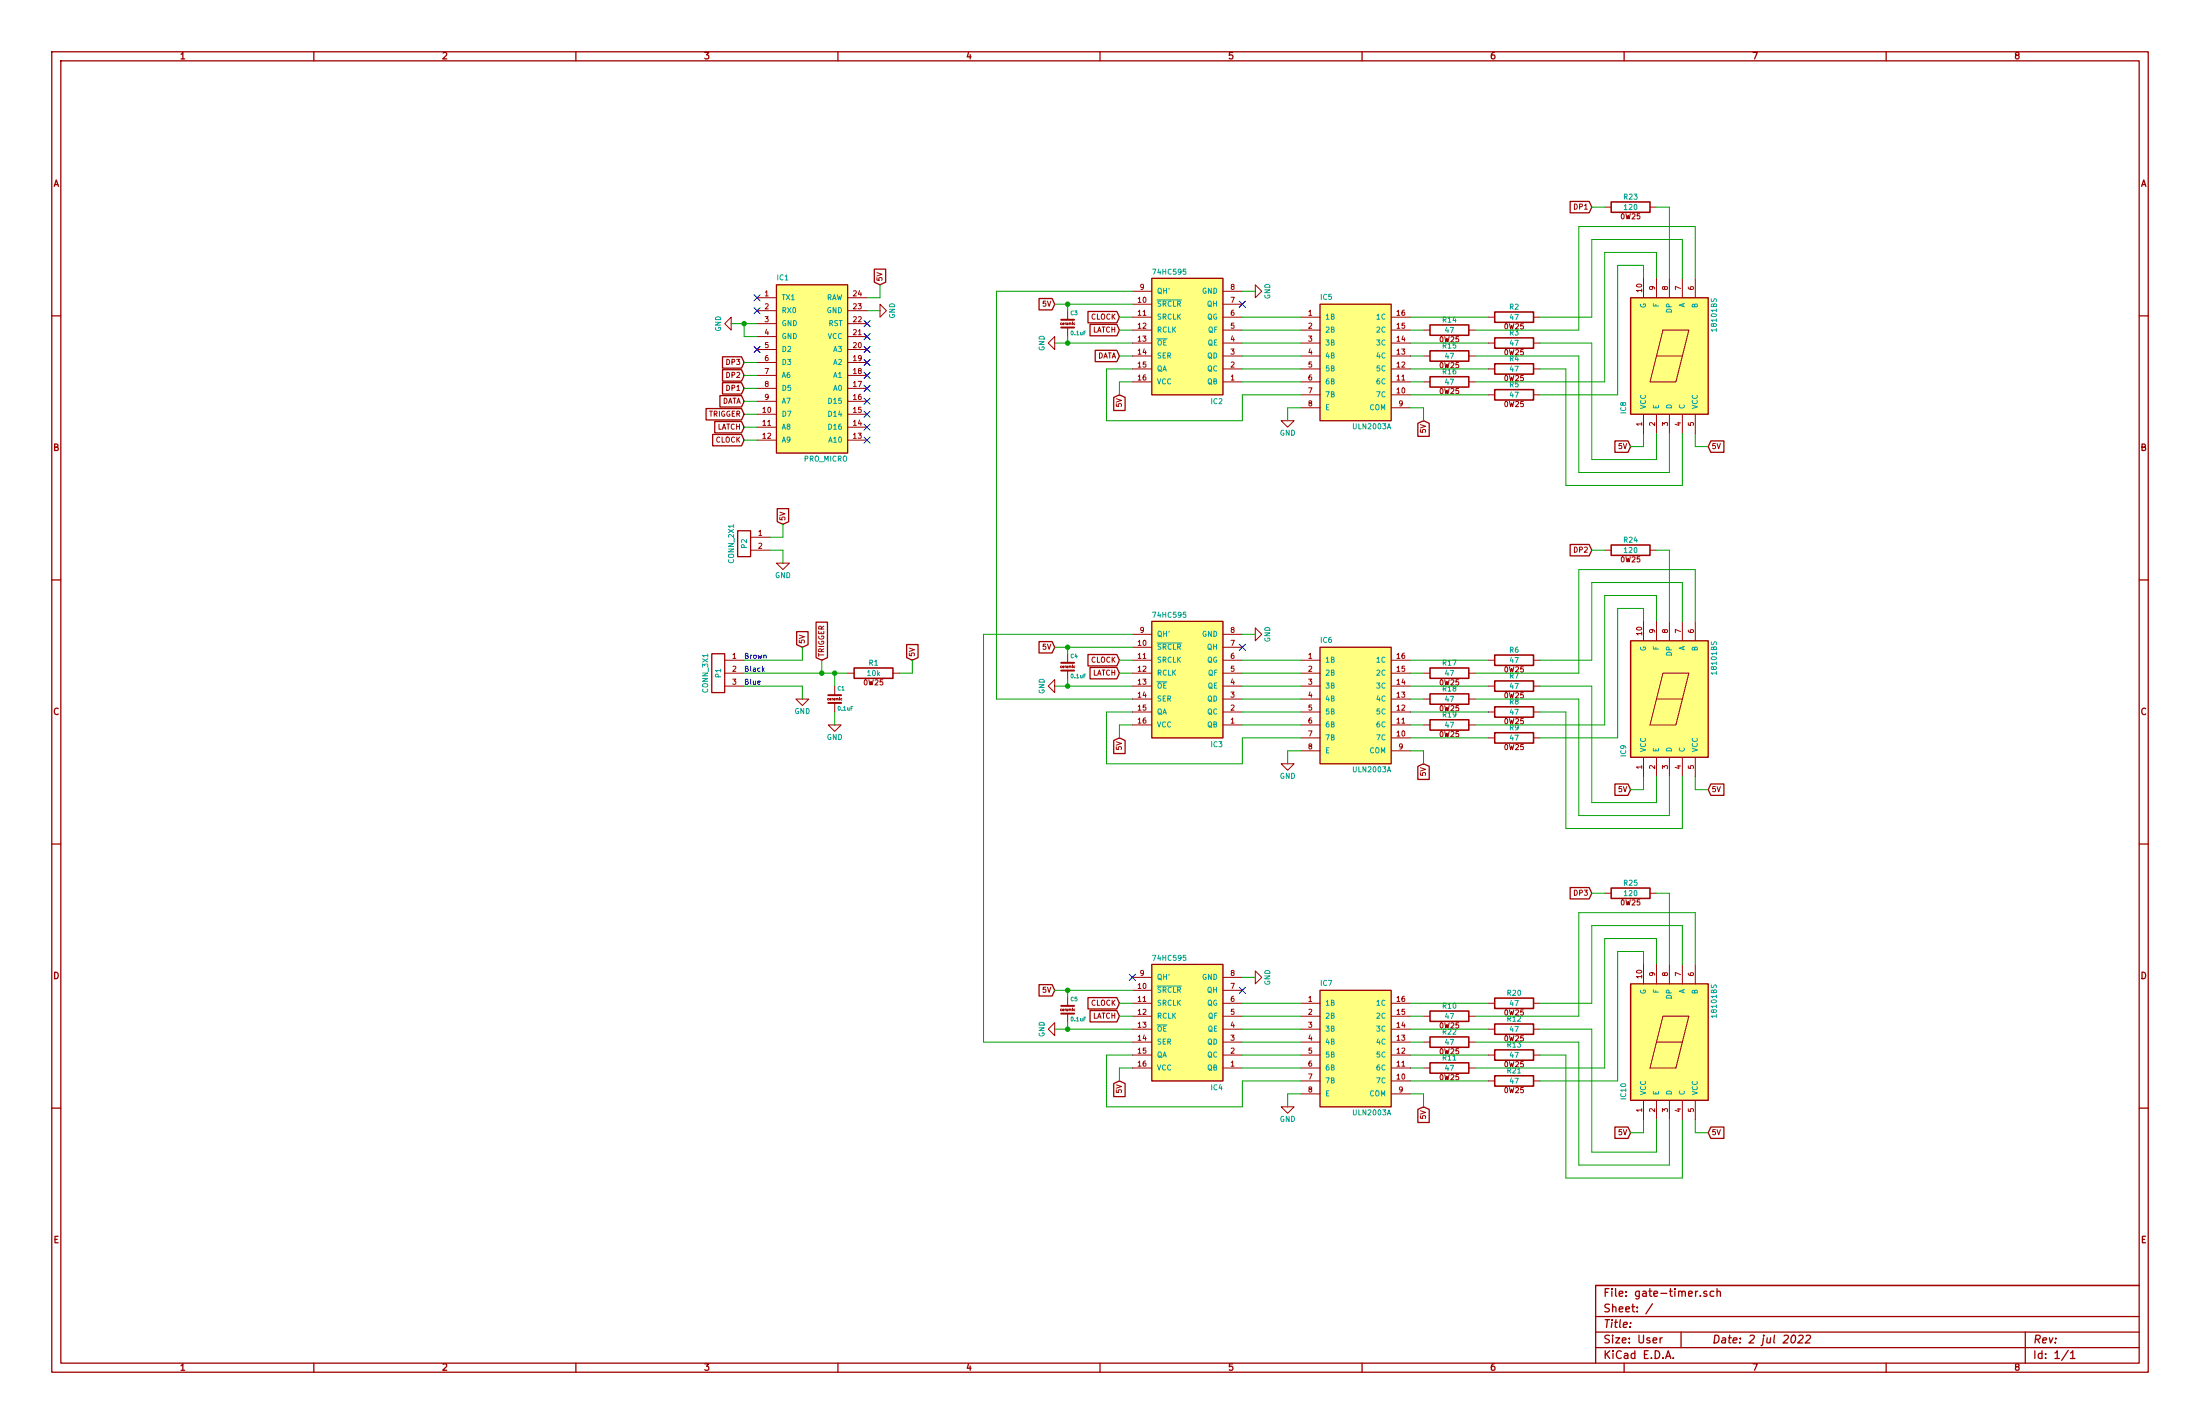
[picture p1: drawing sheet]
EESchema Schematic File Version 2
LIBS:PL_analog_ICs
LIBS:PL_capacitors
LIBS:PL_comms
LIBS:PL_connectors
LIBS:PL_digital_ICs
LIBS:PL_diodes
LIBS:PL_displays
LIBS:PL_GPIB
LIBS:PL_inductors
LIBS:PL_LEDs
LIBS:PL_microcontrollers
LIBS:PL_mounting_holes
LIBS:PL_opamps
LIBS:PL_opto
LIBS:PL_power
LIBS:PL_references
LIBS:PL_regulators
LIBS:PL_relays
LIBS:PL_resistors
LIBS:PL_sensors
LIBS:PL_switchers
LIBS:PL_switches
LIBS:PL_transistors
LIBS:power
LIBS:device
LIBS:transistors
LIBS:conn
LIBS:linear
LIBS:regul
LIBS:74xx
LIBS:cmos4000
LIBS:adc-dac
LIBS:memory
LIBS:xilinx
LIBS:special
LIBS:microcontrollers
LIBS:dsp
LIBS:microchip
LIBS:analog_switches
LIBS:motorola
LIBS:texas
LIBS:intel
LIBS:audio
LIBS:interface
LIBS:digital-audio
LIBS:philips
LIBS:display
LIBS:cypress
LIBS:siliconi
LIBS:opto
LIBS:atmel
LIBS:contrib
LIBS:valves
EELAYER 27 0
EELAYER END
$Descr User 17000 11000
encoding utf-8
Sheet 1 1
Title ""
Date "2 jul 2022"
Rev ""
Comp ""
Comment1 ""
Comment2 ""
Comment3 ""
Comment4 ""
$EndDescr
$Comp
L PRO_MICRO IC1
U 1 1
P 5850 2300
F 0 "IC1" H 6000 2450 40  0000 L CNN
F 1 "PRO_MICRO" H 6550 1050 40  0000 R CNN
F 2 "~" H 5850 1200 40  0000 C CIN
F 3 "~" H 5850 1200 50  0000 C CNN
	1    5850 2300
	1    0    0    -1  
$EndComp
$Comp
L ULN2003A IC5
U 1 1
P 10050 2450
F 0 "IC5" H 10200 2600 40  0000 L CNN
F 1 "ULN2003A" H 10750 1600 40  0000 R CNN
F 2 "~" H 10050 1350 40  0000 C CIN
F 3 "~" H 10050 1350 50  0000 C CNN
	1    10050 2450
	1    0    0    -1  
$EndComp
$Comp
L 74HC595 IC2
U 1 1
P 9600 2950
F 0 "IC2" H 9750 3100 40  0000 L CNN
F 1 "74HC595" H 10300 2100 40  0000 R CNN
F 2 "~" H 9600 1850 40  0000 C CIN
F 3 "~" H 9600 1850 50  0000 C CNN
	1    9600 2950
	-1   0    0    1   
$EndComp
$Comp
L R_0W25 R23
U 1 1
P 12600 1600
F 0 "R23" V 12680 1600 40  0000 C CNN
F 1 "120" V 12600 1600 40  0000 C CNN
F 2 "~" V 12530 1600 30  0000 C CNN
F 3 "~" H 12600 1600 30  0000 C CNN
	1    12600 1600
	0    -1   -1   0   
$EndComp
$Comp
L R_0W25 R2
U 1 1
P 11700 2450
F 0 "R2" V 11780 2450 40  0000 C CNN
F 1 "47" V 11700 2450 40  0000 C CNN
F 2 "~" V 11630 2450 30  0000 C CNN
F 3 "~" H 11700 2450 30  0000 C CNN
	1    11700 2450
	0    -1   -1   0   
$EndComp
Wire Wire Line
	12800 1950 12800 2150
Wire Wire Line
	12700 2150 12700 2050
$Comp
L GND #PWR01
U 1 1
P 9950 3250
F 0 "#PWR01" H 9950 3050 50  0001 C CNN
F 1 "GND" H 9950 3150 40  0000 C CNN
F 2 "~" H 9950 3250 50  0000 C CNN
F 3 "~" H 9950 3250 50  0000 C CNN
	1    9950 3250
	1    0    0    -1  
$EndComp
Wire Wire Line
	10050 3150 9950 3150
Wire Wire Line
	9950 3150 9950 3250
Text GLabel 12600 3450 0    40   Input ~ 0
5V
Wire Wire Line
	12600 3450 12700 3450
Wire Wire Line
	12700 3450 12700 3350
Text GLabel 13200 3450 2    40   Input ~ 0
5V
Wire Wire Line
	13100 3350 13100 3450
Wire Wire Line
	13100 3450 13200 3450
$Comp
L R_0W25 R3
U 1 1
P 11700 2650
F 0 "R3" V 11780 2650 40  0000 C CNN
F 1 "47" V 11700 2650 40  0000 C CNN
F 2 "~" V 11630 2650 30  0000 C CNN
F 3 "~" H 11700 2650 30  0000 C CNN
	1    11700 2650
	0    -1   -1   0   
$EndComp
$Comp
L R_0W25 R4
U 1 1
P 11700 2850
F 0 "R4" V 11780 2850 40  0000 C CNN
F 1 "47" V 11700 2850 40  0000 C CNN
F 2 "~" V 11630 2850 30  0000 C CNN
F 3 "~" H 11700 2850 30  0000 C CNN
	1    11700 2850
	0    -1   -1   0   
$EndComp
$Comp
L R_0W25 R5
U 1 1
P 11700 3050
F 0 "R5" V 11780 3050 40  0000 C CNN
F 1 "47" V 11700 3050 40  0000 C CNN
F 2 "~" V 11630 3050 30  0000 C CNN
F 3 "~" H 11700 3050 30  0000 C CNN
	1    11700 3050
	0    -1   -1   0   
$EndComp
$Comp
L R_0W25 R14
U 1 1
P 11200 2550
F 0 "R14" V 11280 2550 40  0000 C CNN
F 1 "47" V 11200 2550 40  0000 C CNN
F 2 "~" V 11130 2550 30  0000 C CNN
F 3 "~" H 11200 2550 30  0000 C CNN
	1    11200 2550
	0    -1   -1   0   
$EndComp
$Comp
L R_0W25 R15
U 1 1
P 11200 2750
F 0 "R15" V 11280 2750 40  0000 C CNN
F 1 "47" V 11200 2750 40  0000 C CNN
F 2 "~" V 11130 2750 30  0000 C CNN
F 3 "~" H 11200 2750 30  0000 C CNN
	1    11200 2750
	0    -1   -1   0   
$EndComp
$Comp
L R_0W25 R16
U 1 1
P 11200 2950
F 0 "R16" V 11280 2950 40  0000 C CNN
F 1 "47" V 11200 2950 40  0000 C CNN
F 2 "~" V 11130 2950 30  0000 C CNN
F 3 "~" H 11200 2950 30  0000 C CNN
	1    11200 2950
	0    -1   -1   0   
$EndComp
Wire Wire Line
	10900 2450 11500 2450
Wire Wire Line
	10900 2650 11500 2650
Wire Wire Line
	10900 2850 11500 2850
Wire Wire Line
	10900 3050 11500 3050
Wire Wire Line
	10900 2950 11000 2950
Wire Wire Line
	10900 2750 11000 2750
Wire Wire Line
	10900 2550 11000 2550
Wire Wire Line
	12400 1950 12800 1950
$Comp
L 18101BS IC8
U 1 1
P 12700 2150
F 0 "IC8" V 12550 1100 40  0000 L CNN
F 1 "18101BS" V 13250 2000 40  0000 R CNN
F 2 "~" H 12450 800 40  0000 C CIN
F 3 "~" H 12450 800 50  0000 C CNN
	1    12700 2150
	1    0    0    -1  
$EndComp
Wire Wire Line
	12700 2050 12500 2050
Wire Wire Line
	13000 2150 13000 1850
Wire Wire Line
	13000 1850 12300 1850
Wire Wire Line
	13100 2150 13100 1750
Wire Wire Line
	13100 1750 12200 1750
Wire Wire Line
	12800 3550 12800 3350
Wire Wire Line
	12300 3550 12800 3550
Wire Wire Line
	12900 3350 12900 3650
Wire Wire Line
	12900 3650 12200 3650
Wire Wire Line
	13000 3350 13000 3750
Wire Wire Line
	13000 3750 12100 3750
Text GLabel 11000 3250 3    40   Input ~ 0
5V
Wire Wire Line
	10900 3150 11000 3150
Wire Wire Line
	11000 3150 11000 3250
Wire Wire Line
	9600 2950 10050 2950
Wire Wire Line
	9600 2850 10050 2850
Wire Wire Line
	9600 2750 10050 2750
Wire Wire Line
	9600 2650 10050 2650
Wire Wire Line
	9600 2550 10050 2550
Wire Wire Line
	9600 2450 10050 2450
Text GLabel 8650 3050 3    40   Input ~ 0
5V
Wire Wire Line
	8650 3050 8650 2950
Wire Wire Line
	8650 2950 8750 2950
Wire Wire Line
	8750 2850 8550 2850
Wire Wire Line
	8550 2850 8550 3250
Wire Wire Line
	8550 3250 9600 3250
Wire Wire Line
	9600 3250 9600 3050
Wire Wire Line
	9600 3050 10050 3050
$Comp
L GND #PWR02
U 1 1
P 9700 2250
F 0 "#PWR02" H 9700 2050 50  0001 C CNN
F 1 "GND" H 9700 2150 40  0000 C CNN
F 2 "~" H 9700 2250 50  0000 C CNN
F 3 "~" H 9700 2250 50  0000 C CNN
	1    9700 2250
	0    -1   -1   0   
$EndComp
Wire Wire Line
	9600 2250 9700 2250
Wire Wire Line
	12900 2150 12900 1600
Wire Wire Line
	12900 1600 12800 1600
$Comp
L ULN2003A IC6
U 1 1
P 10050 5100
F 0 "IC6" H 10200 5250 40  0000 L CNN
F 1 "ULN2003A" H 10750 4250 40  0000 R CNN
F 2 "~" H 10050 4000 40  0000 C CIN
F 3 "~" H 10050 4000 50  0000 C CNN
	1    10050 5100
	1    0    0    -1  
$EndComp
$Comp
L 74HC595 IC3
U 1 1
P 9600 5600
F 0 "IC3" H 9750 5750 40  0000 L CNN
F 1 "74HC595" H 10300 4750 40  0000 R CNN
F 2 "~" H 9600 4500 40  0000 C CIN
F 3 "~" H 9600 4500 50  0000 C CNN
	1    9600 5600
	-1   0    0    1   
$EndComp
$Comp
L R_0W25 R24
U 1 1
P 12600 4250
F 0 "R24" V 12680 4250 40  0000 C CNN
F 1 "120" V 12600 4250 40  0000 C CNN
F 2 "~" V 12530 4250 30  0000 C CNN
F 3 "~" H 12600 4250 30  0000 C CNN
	1    12600 4250
	0    -1   -1   0   
$EndComp
$Comp
L R_0W25 R6
U 1 1
P 11700 5100
F 0 "R6" V 11780 5100 40  0000 C CNN
F 1 "47" V 11700 5100 40  0000 C CNN
F 2 "~" V 11630 5100 30  0000 C CNN
F 3 "~" H 11700 5100 30  0000 C CNN
	1    11700 5100
	0    -1   -1   0   
$EndComp
Wire Wire Line
	12800 4600 12800 4800
Wire Wire Line
	12700 4800 12700 4700
$Comp
L GND #PWR03
U 1 1
P 9950 5900
F 0 "#PWR03" H 9950 5700 50  0001 C CNN
F 1 "GND" H 9950 5800 40  0000 C CNN
F 2 "~" H 9950 5900 50  0000 C CNN
F 3 "~" H 9950 5900 50  0000 C CNN
	1    9950 5900
	1    0    0    -1  
$EndComp
Wire Wire Line
	10050 5800 9950 5800
Wire Wire Line
	9950 5800 9950 5900
Text GLabel 12600 6100 0    40   Input ~ 0
5V
Wire Wire Line
	12600 6100 12700 6100
Wire Wire Line
	12700 6100 12700 6000
Text GLabel 13200 6100 2    40   Input ~ 0
5V
Wire Wire Line
	13100 6000 13100 6100
Wire Wire Line
	13100 6100 13200 6100
$Comp
L R_0W25 R7
U 1 1
P 11700 5300
F 0 "R7" V 11780 5300 40  0000 C CNN
F 1 "47" V 11700 5300 40  0000 C CNN
F 2 "~" V 11630 5300 30  0000 C CNN
F 3 "~" H 11700 5300 30  0000 C CNN
	1    11700 5300
	0    -1   -1   0   
$EndComp
$Comp
L R_0W25 R8
U 1 1
P 11700 5500
F 0 "R8" V 11780 5500 40  0000 C CNN
F 1 "47" V 11700 5500 40  0000 C CNN
F 2 "~" V 11630 5500 30  0000 C CNN
F 3 "~" H 11700 5500 30  0000 C CNN
	1    11700 5500
	0    -1   -1   0   
$EndComp
$Comp
L R_0W25 R9
U 1 1
P 11700 5700
F 0 "R9" V 11780 5700 40  0000 C CNN
F 1 "47" V 11700 5700 40  0000 C CNN
F 2 "~" V 11630 5700 30  0000 C CNN
F 3 "~" H 11700 5700 30  0000 C CNN
	1    11700 5700
	0    -1   -1   0   
$EndComp
$Comp
L R_0W25 R17
U 1 1
P 11200 5200
F 0 "R17" V 11280 5200 40  0000 C CNN
F 1 "47" V 11200 5200 40  0000 C CNN
F 2 "~" V 11130 5200 30  0000 C CNN
F 3 "~" H 11200 5200 30  0000 C CNN
	1    11200 5200
	0    -1   -1   0   
$EndComp
$Comp
L R_0W25 R18
U 1 1
P 11200 5400
F 0 "R18" V 11280 5400 40  0000 C CNN
F 1 "47" V 11200 5400 40  0000 C CNN
F 2 "~" V 11130 5400 30  0000 C CNN
F 3 "~" H 11200 5400 30  0000 C CNN
	1    11200 5400
	0    -1   -1   0   
$EndComp
$Comp
L R_0W25 R19
U 1 1
P 11200 5600
F 0 "R19" V 11280 5600 40  0000 C CNN
F 1 "47" V 11200 5600 40  0000 C CNN
F 2 "~" V 11130 5600 30  0000 C CNN
F 3 "~" H 11200 5600 30  0000 C CNN
	1    11200 5600
	0    -1   -1   0   
$EndComp
Wire Wire Line
	10900 5100 11500 5100
Wire Wire Line
	10900 5300 11500 5300
Wire Wire Line
	10900 5500 11500 5500
Wire Wire Line
	10900 5700 11500 5700
Wire Wire Line
	10900 5600 11000 5600
Wire Wire Line
	10900 5400 11000 5400
Wire Wire Line
	10900 5200 11000 5200
Wire Wire Line
	12400 4600 12800 4600
$Comp
L 18101BS IC9
U 1 1
P 12700 4800
F 0 "IC9" V 12550 3750 40  0000 L CNN
F 1 "18101BS" V 13250 4650 40  0000 R CNN
F 2 "~" H 12450 3450 40  0000 C CIN
F 3 "~" H 12450 3450 50  0000 C CNN
	1    12700 4800
	1    0    0    -1  
$EndComp
Wire Wire Line
	12700 4700 12500 4700
Wire Wire Line
	13000 4800 13000 4500
Wire Wire Line
	13000 4500 12300 4500
Wire Wire Line
	13100 4800 13100 4400
Wire Wire Line
	12800 6200 12800 6000
Wire Wire Line
	12300 6200 12800 6200
Wire Wire Line
	12900 6000 12900 6300
Wire Wire Line
	12900 6300 12200 6300
Wire Wire Line
	13000 6000 13000 6400
Wire Wire Line
	13000 6400 12100 6400
Text GLabel 11000 5900 3    40   Input ~ 0
5V
Wire Wire Line
	10900 5800 11000 5800
Wire Wire Line
	11000 5800 11000 5900
Wire Wire Line
	9600 5600 10050 5600
Wire Wire Line
	9600 5500 10050 5500
Wire Wire Line
	9600 5400 10050 5400
Wire Wire Line
	9600 5300 10050 5300
Wire Wire Line
	9600 5200 10050 5200
Wire Wire Line
	9600 5100 10050 5100
Text GLabel 8650 5700 3    40   Input ~ 0
5V
Wire Wire Line
	8650 5700 8650 5600
Wire Wire Line
	8650 5600 8750 5600
Wire Wire Line
	8750 5500 8550 5500
Wire Wire Line
	8550 5500 8550 5900
Wire Wire Line
	8550 5900 9600 5900
Wire Wire Line
	9600 5900 9600 5700
Wire Wire Line
	9600 5700 10050 5700
$Comp
L GND #PWR04
U 1 1
P 9700 4900
F 0 "#PWR04" H 9700 4700 50  0001 C CNN
F 1 "GND" H 9700 4800 40  0000 C CNN
F 2 "~" H 9700 4900 50  0000 C CNN
F 3 "~" H 9700 4900 50  0000 C CNN
	1    9700 4900
	0    -1   -1   0   
$EndComp
Wire Wire Line
	9600 4900 9700 4900
Wire Wire Line
	12900 4800 12900 4250
Wire Wire Line
	12900 4250 12800 4250
$Comp
L ULN2003A IC7
U 1 1
P 10050 7750
F 0 "IC7" H 10200 7900 40  0000 L CNN
F 1 "ULN2003A" H 10750 6900 40  0000 R CNN
F 2 "~" H 10050 6650 40  0000 C CIN
F 3 "~" H 10050 6650 50  0000 C CNN
	1    10050 7750
	1    0    0    -1  
$EndComp
$Comp
L 74HC595 IC4
U 1 1
P 9600 8250
F 0 "IC4" H 9750 8400 40  0000 L CNN
F 1 "74HC595" H 10300 7400 40  0000 R CNN
F 2 "~" H 9600 7150 40  0000 C CIN
F 3 "~" H 9600 7150 50  0000 C CNN
	1    9600 8250
	-1   0    0    1   
$EndComp
$Comp
L R_0W25 R25
U 1 1
P 12600 6900
F 0 "R25" V 12680 6900 40  0000 C CNN
F 1 "120" V 12600 6900 40  0000 C CNN
F 2 "~" V 12530 6900 30  0000 C CNN
F 3 "~" H 12600 6900 30  0000 C CNN
	1    12600 6900
	0    -1   -1   0   
$EndComp
$Comp
L R_0W25 R10
U 1 1
P 11200 7850
F 0 "R10" V 11280 7850 40  0000 C CNN
F 1 "47" V 11200 7850 40  0000 C CNN
F 2 "~" V 11130 7850 30  0000 C CNN
F 3 "~" H 11200 7850 30  0000 C CNN
	1    11200 7850
	0    -1   -1   0   
$EndComp
Wire Wire Line
	12800 7250 12800 7450
Wire Wire Line
	12700 7450 12700 7350
$Comp
L GND #PWR05
U 1 1
P 9950 8550
F 0 "#PWR05" H 9950 8350 50  0001 C CNN
F 1 "GND" H 9950 8450 40  0000 C CNN
F 2 "~" H 9950 8550 50  0000 C CNN
F 3 "~" H 9950 8550 50  0000 C CNN
	1    9950 8550
	1    0    0    -1  
$EndComp
Wire Wire Line
	10050 8450 9950 8450
Wire Wire Line
	9950 8450 9950 8550
Text GLabel 12600 8750 0    40   Input ~ 0
5V
Wire Wire Line
	12600 8750 12700 8750
Wire Wire Line
	12700 8750 12700 8650
Text GLabel 13200 8750 2    40   Input ~ 0
5V
Wire Wire Line
	13100 8650 13100 8750
Wire Wire Line
	13100 8750 13200 8750
$Comp
L R_0W25 R11
U 1 1
P 11200 8250
F 0 "R11" V 11280 8250 40  0000 C CNN
F 1 "47" V 11200 8250 40  0000 C CNN
F 2 "~" V 11130 8250 30  0000 C CNN
F 3 "~" H 11200 8250 30  0000 C CNN
	1    11200 8250
	0    -1   -1   0   
$EndComp
$Comp
L R_0W25 R12
U 1 1
P 11700 7950
F 0 "R12" V 11780 7950 40  0000 C CNN
F 1 "47" V 11700 7950 40  0000 C CNN
F 2 "~" V 11630 7950 30  0000 C CNN
F 3 "~" H 11700 7950 30  0000 C CNN
	1    11700 7950
	0    -1   -1   0   
$EndComp
$Comp
L R_0W25 R13
U 1 1
P 11700 8150
F 0 "R13" V 11780 8150 40  0000 C CNN
F 1 "47" V 11700 8150 40  0000 C CNN
F 2 "~" V 11630 8150 30  0000 C CNN
F 3 "~" H 11700 8150 30  0000 C CNN
	1    11700 8150
	0    -1   -1   0   
$EndComp
$Comp
L R_0W25 R20
U 1 1
P 11700 7750
F 0 "R20" V 11780 7750 40  0000 C CNN
F 1 "47" V 11700 7750 40  0000 C CNN
F 2 "~" V 11630 7750 30  0000 C CNN
F 3 "~" H 11700 7750 30  0000 C CNN
	1    11700 7750
	0    -1   -1   0   
$EndComp
$Comp
L R_0W25 R21
U 1 1
P 11700 8350
F 0 "R21" V 11780 8350 40  0000 C CNN
F 1 "47" V 11700 8350 40  0000 C CNN
F 2 "~" V 11630 8350 30  0000 C CNN
F 3 "~" H 11700 8350 30  0000 C CNN
	1    11700 8350
	0    -1   -1   0   
$EndComp
$Comp
L R_0W25 R22
U 1 1
P 11200 8050
F 0 "R22" V 11280 8050 40  0000 C CNN
F 1 "47" V 11200 8050 40  0000 C CNN
F 2 "~" V 11130 8050 30  0000 C CNN
F 3 "~" H 11200 8050 30  0000 C CNN
	1    11200 8050
	0    -1   -1   0   
$EndComp
Wire Wire Line
	10900 8150 11500 8150
Wire Wire Line
	12400 7250 12800 7250
$Comp
L 18101BS IC10
U 1 1
P 12700 7450
F 0 "IC10" V 12550 6400 40  0000 L CNN
F 1 "18101BS" V 13250 7300 40  0000 R CNN
F 2 "~" H 12450 6100 40  0000 C CIN
F 3 "~" H 12450 6100 50  0000 C CNN
	1    12700 7450
	1    0    0    -1  
$EndComp
Wire Wire Line
	11900 8350 12500 8350
Wire Wire Line
	12500 8350 12500 7350
Wire Wire Line
	12500 7350 12700 7350
Wire Wire Line
	12400 7250 12400 8250
Wire Wire Line
	13000 7450 13000 7150
Wire Wire Line
	13000 7150 12300 7150
Wire Wire Line
	13100 7450 13100 7050
Wire Wire Line
	13100 7050 12200 7050
Wire Wire Line
	12200 7050 12200 7850
Wire Wire Line
	12200 7850 11400 7850
Text GLabel 11000 8550 3    40   Input ~ 0
5V
Wire Wire Line
	10900 8450 11000 8450
Wire Wire Line
	11000 8450 11000 8550
Wire Wire Line
	9600 8250 10050 8250
Wire Wire Line
	9600 8150 10050 8150
Wire Wire Line
	9600 8050 10050 8050
Wire Wire Line
	9600 7950 10050 7950
Wire Wire Line
	9600 7850 10050 7850
Wire Wire Line
	9600 7750 10050 7750
Text GLabel 8650 8350 3    40   Input ~ 0
5V
Wire Wire Line
	8650 8350 8650 8250
Wire Wire Line
	8650 8250 8750 8250
Wire Wire Line
	8750 8150 8550 8150
Wire Wire Line
	8550 8150 8550 8550
Wire Wire Line
	8550 8550 9600 8550
Wire Wire Line
	9600 8550 9600 8350
Wire Wire Line
	9600 8350 10050 8350
$Comp
L GND #PWR06
U 1 1
P 9700 7550
F 0 "#PWR06" H 9700 7350 50  0001 C CNN
F 1 "GND" H 9700 7450 40  0000 C CNN
F 2 "~" H 9700 7550 50  0000 C CNN
F 3 "~" H 9700 7550 50  0000 C CNN
	1    9700 7550
	0    -1   -1   0   
$EndComp
Wire Wire Line
	9600 7550 9700 7550
NoConn ~ 8750 7550
Wire Wire Line
	12900 7450 12900 6900
Wire Wire Line
	12900 6900 12800 6900
Text GLabel 8150 2350 0    40   Input ~ 0
5V
Wire Wire Line
	8150 2350 8750 2350
Text GLabel 8150 5000 0    40   Input ~ 0
5V
Text GLabel 8150 7650 0    40   Input ~ 0
5V
Wire Wire Line
	8150 7650 8750 7650
Wire Wire Line
	8150 5000 8750 5000
$Comp
L GND #PWR07
U 1 1
P 8150 7950
F 0 "#PWR07" H 8150 7750 50  0001 C CNN
F 1 "GND" H 8150 7850 40  0000 C CNN
F 2 "~" H 8150 7950 50  0000 C CNN
F 3 "~" H 8150 7950 50  0000 C CNN
	1    8150 7950
	0    1    1    0   
$EndComp
Wire Wire Line
	8150 7950 8750 7950
Wire Wire Line
	8150 5300 8750 5300
$Comp
L GND #PWR08
U 1 1
P 8150 2650
F 0 "#PWR08" H 8150 2450 50  0001 C CNN
F 1 "GND" H 8150 2550 40  0000 C CNN
F 2 "~" H 8150 2650 50  0000 C CNN
F 3 "~" H 8150 2650 50  0000 C CNN
	1    8150 2650
	0    1    1    0   
$EndComp
Wire Wire Line
	8150 2650 8750 2650
Text GLabel 8650 2450 0    40   Input ~ 0
CLOCK
Text GLabel 8650 2550 0    40   Input ~ 0
LATCH
Text GLabel 8650 2750 0    40   Input ~ 0
DATA
Wire Wire Line
	8650 2450 8750 2450
Wire Wire Line
	8650 2550 8750 2550
Wire Wire Line
	8650 2750 8750 2750
Text GLabel 8650 5100 0    40   Input ~ 0
CLOCK
Text GLabel 8650 5200 0    40   Input ~ 0
LATCH
Wire Wire Line
	7700 5400 8750 5400
Wire Wire Line
	8750 5200 8650 5200
Wire Wire Line
	8750 5100 8650 5100
Text GLabel 8650 7750 0    40   Input ~ 0
CLOCK
Text GLabel 8650 7850 0    40   Input ~ 0
LATCH
Wire Wire Line
	7600 8050 8750 8050
Wire Wire Line
	8650 7850 8750 7850
Wire Wire Line
	8650 7750 8750 7750
Wire Wire Line
	8750 2250 7700 2250
Wire Wire Line
	7700 2250 7700 5400
Wire Wire Line
	8750 4900 7600 4900
Wire Wire Line
	7600 4900 7600 8050
Text GLabel 12300 1600 0    40   Input ~ 0
DP1
Wire Wire Line
	12300 1600 12400 1600
Text GLabel 12300 4250 0    40   Input ~ 0
DP2
Wire Wire Line
	12300 4250 12400 4250
Text GLabel 12300 6900 0    40   Input ~ 0
DP3
Wire Wire Line
	12300 6900 12400 6900
Text GLabel 5750 2800 0    40   Input ~ 0
DP3
Text GLabel 5750 3400 0    40   Input ~ 0
CLOCK
Text GLabel 5750 3300 0    40   Input ~ 0
LATCH
Text GLabel 5750 3100 0    40   Input ~ 0
DATA
Text GLabel 5750 2900 0    40   Input ~ 0
DP2
Text GLabel 5750 3000 0    40   Input ~ 0
DP1
Wire Wire Line
	5750 2800 5850 2800
Wire Wire Line
	5750 2900 5850 2900
Wire Wire Line
	5750 3000 5850 3000
Wire Wire Line
	5750 3100 5850 3100
Wire Wire Line
	5750 3200 5850 3200
$Comp
L CONN_3X1 P1
U 1 1
P 5550 5200
F 0 "P1" V 5550 5200 40  0000 C CNN
F 1 "CONN_3X1" V 5650 5200 40  0000 C CNN
F 2 "~" H 5600 5250 60  0000 C CNN
F 3 "~" H 5600 5250 60  0000 C CNN
	1    5550 5200
	-1   0    0    -1  
$EndComp
Text GLabel 6200 5000 1    40   Input ~ 0
5V
$Comp
L GND #PWR09
U 1 1
P 6200 5400
F 0 "#PWR09" H 6200 5200 50  0001 C CNN
F 1 "GND" H 6200 5300 40  0000 C CNN
F 2 "~" H 6200 5400 50  0000 C CNN
F 3 "~" H 6200 5400 50  0000 C CNN
	1    6200 5400
	1    0    0    -1  
$EndComp
Wire Wire Line
	5750 5300 6200 5300
Wire Wire Line
	6200 5300 6200 5400
Wire Wire Line
	5750 5100 6200 5100
Wire Wire Line
	6200 5100 6200 5000
Text Notes 5750 5100 0    40   ~ 0
Brown
Text Notes 5750 5200 0    40   ~ 0
Black
Text Notes 5750 5300 0    40   ~ 0
Blue
Text GLabel 7050 5100 1    40   Input ~ 0
5V
Wire Wire Line
	6950 5200 7050 5200
Wire Wire Line
	7050 5200 7050 5100
Wire Wire Line
	5750 5200 6550 5200
Text GLabel 6350 5100 1    40   Input ~ 0
TRIGGER
Wire Wire Line
	6350 5200 6350 5100
Connection ~ 6350 5200
Text GLabel 5750 3200 0    40   Input ~ 0
TRIGGER
Wire Wire Line
	5750 3300 5850 3300
Wire Wire Line
	5750 3400 5850 3400
$Comp
L GND #PWR010
U 1 1
P 6800 2400
F 0 "#PWR010" H 6800 2200 50  0001 C CNN
F 1 "GND" H 6800 2300 40  0000 C CNN
F 2 "~" H 6800 2400 50  0000 C CNN
F 3 "~" H 6800 2400 50  0000 C CNN
	1    6800 2400
	0    -1   -1   0   
$EndComp
Wire Wire Line
	6700 2400 6800 2400
Text GLabel 6800 2200 1    40   Input ~ 0
5V
$Comp
L GND #PWR011
U 1 1
P 5650 2500
F 0 "#PWR011" H 5650 2300 50  0001 C CNN
F 1 "GND" H 5650 2400 40  0000 C CNN
F 2 "~" H 5650 2500 50  0000 C CNN
F 3 "~" H 5650 2500 50  0000 C CNN
	1    5650 2500
	0    1    1    0   
$EndComp
Wire Wire Line
	5650 2500 5850 2500
Wire Wire Line
	5850 2600 5750 2600
Wire Wire Line
	5750 2600 5750 2500
Connection ~ 5750 2500
NoConn ~ 6700 2500
NoConn ~ 6700 2600
NoConn ~ 6700 2700
NoConn ~ 6700 2800
NoConn ~ 6700 2900
NoConn ~ 6700 3000
NoConn ~ 6700 3100
NoConn ~ 6700 3200
NoConn ~ 6700 3300
NoConn ~ 6700 3400
NoConn ~ 5850 2700
NoConn ~ 5850 2400
NoConn ~ 5850 2300
$Comp
L CONN_2X1 P2
U 1 1
P 5750 4200
F 0 "P2" V 5750 4200 40  0000 C CNN
F 1 "CONN_2X1" V 5850 4200 40  0000 C CNN
F 2 "~" H 5800 4200 60  0000 C CNN
F 3 "~" H 5800 4200 60  0000 C CNN
	1    5750 4200
	-1   0    0    -1  
$EndComp
Text GLabel 6050 4050 1    40   Input ~ 0
5V
$Comp
L GND #PWR012
U 1 1
P 6050 4350
F 0 "#PWR012" H 6050 4150 50  0001 C CNN
F 1 "GND" H 6050 4250 40  0000 C CNN
F 2 "~" H 6050 4350 50  0000 C CNN
F 3 "~" H 6050 4350 50  0000 C CNN
	1    6050 4350
	1    0    0    -1  
$EndComp
Wire Wire Line
	5950 4150 6050 4150
Wire Wire Line
	6050 4150 6050 4050
Wire Wire Line
	5950 4250 6050 4250
Wire Wire Line
	6050 4250 6050 4350
NoConn ~ 9600 2350
NoConn ~ 9600 5000
NoConn ~ 9600 7650
Wire Wire Line
	11500 8350 10900 8350
Wire Wire Line
	10900 8250 11000 8250
Wire Wire Line
	12400 8250 11400 8250
Wire Wire Line
	11000 7850 10900 7850
Wire Wire Line
	11900 7750 12300 7750
Wire Wire Line
	12300 7750 12300 7150
Wire Wire Line
	11500 7750 10900 7750
Wire Wire Line
	10900 7950 11500 7950
Wire Wire Line
	11900 7950 12300 7950
Wire Wire Line
	12300 7950 12300 8900
Wire Wire Line
	12300 8900 12800 8900
Wire Wire Line
	12800 8900 12800 8650
Wire Wire Line
	10900 8050 11000 8050
Wire Wire Line
	11400 8050 12200 8050
Wire Wire Line
	12200 8050 12200 9000
Wire Wire Line
	12200 9000 12900 9000
Wire Wire Line
	12900 9000 12900 8650
Wire Wire Line
	11900 8150 12100 8150
Wire Wire Line
	12100 8150 12100 9100
Wire Wire Line
	12100 9100 13000 9100
Wire Wire Line
	13000 9100 13000 8650
Wire Wire Line
	11900 5700 12500 5700
Wire Wire Line
	12500 5700 12500 4700
Wire Wire Line
	12400 4600 12400 5600
Wire Wire Line
	12400 5600 11400 5600
Wire Wire Line
	11900 3050 12500 3050
Wire Wire Line
	12500 3050 12500 2050
Wire Wire Line
	12400 1950 12400 2950
Wire Wire Line
	12400 2950 11400 2950
Wire Wire Line
	12300 4500 12300 5100
Wire Wire Line
	12300 5100 11900 5100
Wire Wire Line
	12300 1850 12300 2450
Wire Wire Line
	12300 2450 11900 2450
Wire Wire Line
	13100 4400 12200 4400
Wire Wire Line
	12200 4400 12200 5200
Wire Wire Line
	12200 5200 11400 5200
Wire Wire Line
	12200 1750 12200 2550
Wire Wire Line
	12200 2550 11400 2550
Wire Wire Line
	12100 6400 12100 5500
Wire Wire Line
	12100 5500 11900 5500
Wire Wire Line
	12100 3750 12100 2850
Wire Wire Line
	12100 2850 11900 2850
Wire Wire Line
	12200 6300 12200 5400
Wire Wire Line
	12200 5400 11400 5400
Wire Wire Line
	12200 3650 12200 2750
Wire Wire Line
	12200 2750 11400 2750
Wire Wire Line
	12300 6200 12300 5300
Wire Wire Line
	12300 5300 11900 5300
Wire Wire Line
	12300 3550 12300 2650
Wire Wire Line
	12300 2650 11900 2650
$Comp
L R_0W25 R1
U 1 1
P 6750 5200
F 0 "R1" V 6830 5200 40  0000 C CNN
F 1 "10k" V 6750 5200 40  0000 C CNN
F 2 "~" V 6680 5200 30  0000 C CNN
F 3 "~" H 6750 5200 30  0000 C CNN
	1    6750 5200
	0    -1   -1   0   
$EndComp
$Comp
L C_CER C1
U 1 1
P 6450 5400
F 0 "C1" H 6470 5460 30  0000 L BNN
F 1 "0.1uF" H 6470 5340 30  0000 L TNN
F 2 "~" H 6488 5250 30  0000 C CNN
F 3 "~" H 6450 5400 60  0000 C CNN
	1    6450 5400
	1    0    0    -1  
$EndComp
$Comp
L GND #PWR013
U 1 1
P 6450 5600
F 0 "#PWR013" H 6450 5400 50  0001 C CNN
F 1 "GND" H 6450 5500 40  0000 C CNN
F 2 "~" H 6450 5600 50  0000 C CNN
F 3 "~" H 6450 5600 50  0000 C CNN
	1    6450 5600
	1    0    0    -1  
$EndComp
Wire Wire Line
	6450 5300 6450 5200
Connection ~ 6450 5200
Wire Wire Line
	6450 5600 6450 5500
$Comp
L C_CER C4
U 1 1
P 8250 5150
F 0 "C4" H 8270 5210 30  0000 L BNN
F 1 "0.1uF" H 8270 5090 30  0000 L TNN
F 2 "~" H 8288 5000 30  0000 C CNN
F 3 "~" H 8250 5150 60  0000 C CNN
	1    8250 5150
	1    0    0    -1  
$EndComp
$Comp
L GND #PWR014
U 1 1
P 8150 5300
F 0 "#PWR014" H 8150 5100 50  0001 C CNN
F 1 "GND" H 8150 5200 40  0000 C CNN
F 2 "~" H 8150 5300 50  0000 C CNN
F 3 "~" H 8150 5300 50  0000 C CNN
	1    8150 5300
	0    1    1    0   
$EndComp
Wire Wire Line
	8250 5300 8250 5250
Wire Wire Line
	8250 5050 8250 5000
Connection ~ 8250 5000
Connection ~ 8250 5300
$Comp
L C_CER C5
U 1 1
P 8250 7800
F 0 "C5" H 8270 7860 30  0000 L BNN
F 1 "0.1uF" H 8270 7740 30  0000 L TNN
F 2 "~" H 8288 7650 30  0000 C CNN
F 3 "~" H 8250 7800 60  0000 C CNN
	1    8250 7800
	1    0    0    -1  
$EndComp
Wire Wire Line
	8250 7900 8250 7950
Connection ~ 8250 7950
Wire Wire Line
	8250 7700 8250 7650
Connection ~ 8250 7650
$Comp
L C_CER C3
U 1 1
P 8250 2500
F 0 "C3" H 8270 2560 30  0000 L BNN
F 1 "0.1uF" H 8270 2440 30  0000 L TNN
F 2 "~" H 8288 2350 30  0000 C CNN
F 3 "~" H 8250 2500 60  0000 C CNN
	1    8250 2500
	1    0    0    -1  
$EndComp
Wire Wire Line
	8250 2600 8250 2650
Connection ~ 8250 2650
Wire Wire Line
	8250 2400 8250 2350
Connection ~ 8250 2350
Wire Wire Line
	6700 2300 6800 2300
Wire Wire Line
	6800 2300 6800 2200
$EndSCHEMATC
